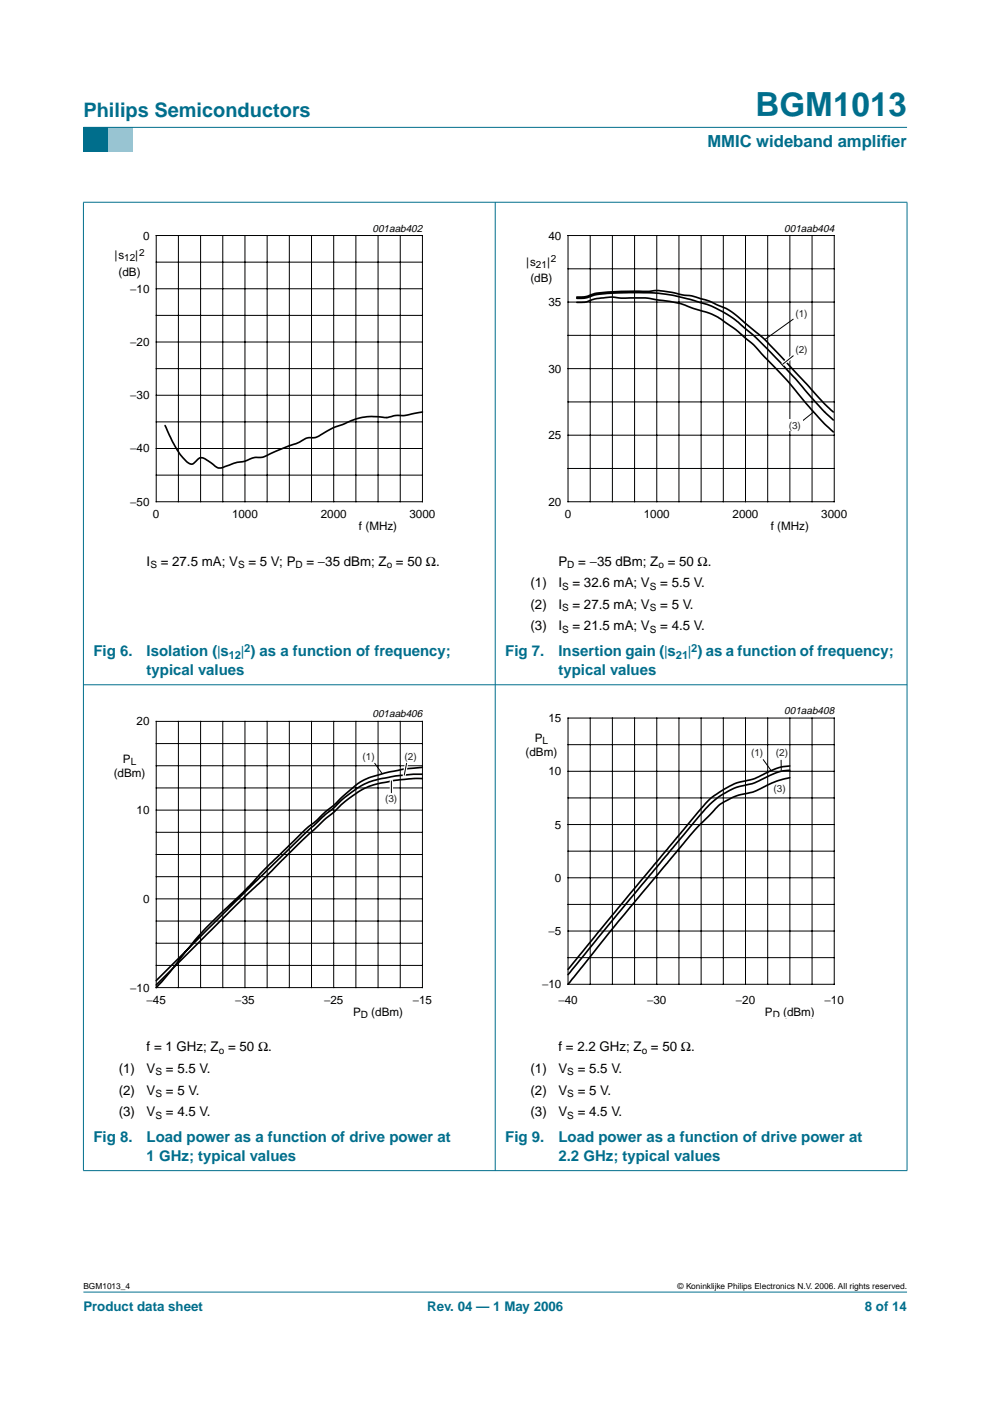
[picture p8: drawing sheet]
<svg xmlns="http://www.w3.org/2000/svg" width="210mm" height="297mm" viewBox="0 0 210 297" stroke-linecap="round" stroke-linejoin="round" font-family="sans-serif">
<path d="M17.7 273.9h174.6z" fill="#006e8c" stroke="#006e8c" stroke-width=".21"/>
<path d="M17.7 27h5.3v5.3h-5.3z" fill-rule="evenodd" fill="#006e8c"/>
<path d="M23 27h5.3v5.3h-5.3z" fill-rule="evenodd" fill="#96c4d6"/>
<g fill="#006e8c" stroke="#006e8c" stroke-width=".21">
<path d="M17.7 27h174.6z"/>
<path d="M17.7 42.9v205.3z"/>
<path d="M105 42.8v205.4z"/>
<path d="M192.3 42.9v205.3z"/>
<path d="M17.6 42.9h174.8z"/>
<path d="M17.6 145.2h174.8z"/>
<path d="M17.6 248.2h174.8z"/>
</g>
<path d="M20.4 47.1h81.9v66.3h-81.9zM107.7 47.1h81.9v66.3h-81.9z" fill="none" stroke="#fff" stroke-width=".21"/>
<g fill="none" stroke="#000" stroke-width=".21">
<path d="M33.1 49.9h56.5v56.5h-56.5zM33.1 55.6h56.5M37.8 49.9v56.5M42.5 49.9v56.5M47.2 49.9v56.5M51.9 49.9v56.5M56.6 49.9v56.5M61.3 49.9v56.5M66 49.9v56.5M70.8 49.9v56.5M75.5 49.9v56.5M80.2 49.9v56.5"/>
<path d="M84.9 49.9v56.5M120.4 49.9h56.5v56.5h-56.5zM120.4 57h56.5M125.1 49.9v56.5M129.8 49.9v56.5M134.5 49.9v56.5M139.2 49.9v56.5M144 49.9v56.5M148.7 49.9v56.5M153.4 49.9v56.5M158.1 49.9v56.5M162.8 49.9v56.5"/>
<path d="M167.5 49.9v56.5M172.2 49.9v56.5M33.1 66.9h56.5M33.1 78.2h56.5M33.1 61.2h56.5M33.1 72.5h56.5M120.4 78.2h56.5M120.4 71.1h56.5M120.4 64h56.5M33.1 89.4h56.5M33.1 83.8h56.5M33.1 95.1h56.5"/>
<path d="M120.4 99.3h56.5M120.4 92.3h56.5M120.4 85.2h56.5M33.1 100.7h56.5"/>
</g>
<path d="M122.3 63a6.7 6.7 0 0 0 3.7-.8 82.3 82.3 0 0 1 11.5-.4 17.6 17.6 0 0 1 7.5 .8 10.4 10.4 0 0 1 4 .8l1.4 .5 1.4 .6a14.6 14.6 0 0 1 6.1 4 63.7 63.7 0 0 1 10.3 10l2.9 3a45 45 0 0 0 5.6 5.8M122.3 63.3a9.7 9.7 0 0 0 4.2-.8 74.7 74.7 0 0 1 11.7-.4 45.5 45.5 0 0 1 13.6 3.3l1.4 .7a34.1 34.1 0 0 1 6.1 4.6 202.7 202.7 0 0 1 15 16.1l2.4 2.2M122.3 64.1a6.5 6.5 0 0 0 3.7-.7l1-.1a12.1 12.1 0 0 1 4.7-.1h5.1l2.8 .4a22.6 22.6 0 0 1 7.5 1.8l1.9 .6a13.8 13.8 0 0 1 5.7 3l.9 .6a56.4 56.4 0 0 1 7.9 7.5 94.1 94.1 0 0 1 8 9.1 38.4 38.4 0 0 0 5.2 5.4M89.6 87.4l-1 .1a12.9 12.9 0 0 1-4.9 .6 5.4 5.4 0 0 1-3.5 .3 12.9 12.9 0 0 0-7.6 1.6 26.8 26.8 0 0 0-5.6 2.7l-.5 .1a3.5 3.5 0 0 0-3 1l-5.9 2.3a4.7 4.7 0 0 1-3.6 .9l-.7 .2a7.4 7.4 0 0 1-3.2 .9l-2 .7a2.15 2.15 0 0 1-2.7-.2l-1-.7a2.11 2.11 0 0 0-2.2-.7l-.1 .1a2.36 2.36 0 0 1-1.7 1.1 8.9 8.9 0 0 1-3.3-3.8l-2.1-4.4" fill="none" stroke="#000" stroke-width=".35"/>
<g fill="#fff">
<path d="M168.2 65.2h3.4v2.4h-3.4z"/>
<path d="M168.2 72.9h3.4v2.5h-3.4z"/>
</g>
<g fill="#231f20" stroke="#000" stroke-width=".21">
<path d="M162.2 72l6-4.4z"/>
<path d="M170.2 89.2l2.3-1.9z"/>
</g>
<path d="M166.8 88.9h3.4v2.5h-3.4z" fill="#fff"/>
<path d="M165.9 77.3l2.3-1.9z" fill="#231f20" stroke="#fff" stroke-width=".71" stroke-linecap="butt"/>
<path d="M165.9 77.3l2.3-1.9z" fill="#231f20" stroke="#000" stroke-width=".21"/>
<g fill="none" stroke="#000" stroke-width=".21">
<path d="M33.1 152.9h56.5v56.5h-56.5zM33.1 157.7h56.5M37.8 152.9v56.5M42.5 152.9v56.5M47.2 152.9v56.5M51.9 152.9v56.5M56.6 152.9v56.5M61.3 152.9v56.5M66 152.9v56.5M70.8 152.9v56.5M75.5 152.9v56.5M80.2 152.9v56.5"/>
<path d="M84.9 152.9v56.5M33.1 162.4h56.5M33.1 171.8h56.5M33.1 167.1h56.5M33.1 176.5h56.5M33.1 181.2h56.5M33.1 190.6h56.5M33.1 200h56.5M33.1 185.9h56.5M33.1 195.3h56.5M33.1 204.7h56.5"/>
</g>
<path d="M20.4 150.1h81.9v66.3h-81.9z" fill="none" stroke="#fff" stroke-width=".21"/>
<path d="M89.5 162.7a37.1 37.1 0 0 0-7 1l-.5 .1a19.6 19.6 0 0 0-5.6 2l-2.8 2.3-2.9 2.7-1.6 1.2-2.1 2.1-2.4 1.9-8.4 8.2-4.7 5-3.3 3.1a68.9 68.9 0 0 0-8.6 9.2l-3.5 4.6-3 3.3M89.5 164.2h-1.9l-2.8 .2a21.9 21.9 0 0 0-8.9 2.6 23.1 23.1 0 0 0-4.9 4.1l-1.9 1.5-5 4.6-31 30.7M89.5 165.1a32.5 32.5 0 0 0-12.2 2 29 29 0 0 0-7 5.5l-1.7 1.3-5.4 5.1-30.1 29.8" fill="none" stroke="#000" stroke-width=".35"/>
<g fill="#231f20" stroke="#000" stroke-width=".21">
<path d="M79.4 161.8l1.7 2.3z"/>
<path d="M86.2 161.8l-.5 2.5z"/>
<path d="M83 165.6v2.5z"/>
<path d="M161.8 161l1.6 2.3z"/>
<path d="M165.6 161.1v2.3z"/>
<path d="M165.4 165.4v2.5z"/>
</g>
<g fill="#231f20" stroke="#fff" stroke-width=".71">
<path d="M86.2 161.8l-.5 2.5z"/>
<path d="M83 165.6v2.5z"/>
<path d="M165.4 165.4v2.5z"/>
</g>
<path d="M107.7 149.4h81.9v66.3h-81.9z" fill="none" stroke="#fff" stroke-width=".21"/>
<g fill="none" stroke="#000" stroke-width=".21">
<path d="M120.4 152.2h56.5v56.5h-56.5zM120.4 157.9h56.5M125.1 152.2v56.5M129.8 152.2v56.5M134.5 152.2v56.5M139.2 152.2v56.5M144 152.2v56.5M148.7 152.2v56.5M153.4 152.2v56.5M158.1 152.2v56.5M162.8 152.2v56.5M167.5 152.2v56.5"/>
<path d="M172.2 152.2v56.5M120.4 169.2h56.5M120.4 163.5h56.5M120.4 174.8h56.5M120.4 180.5h56.5M120.4 191.8h56.5M120.4 186.1h56.5M120.4 197.4h56.5M120.4 203h56.5"/>
</g>
<path d="M167.4 162.4a13.1 13.1 0 0 0-6.1 2 18.1 18.1 0 0 1-5.1 1.6 19.1 19.1 0 0 0-8.5 6.6l-27.3 32.9M167.4 163.3a11.1 11.1 0 0 0-5.6 1.8 13.1 13.1 0 0 1-5.2 1.7 17.5 17.5 0 0 0-8.4 6.3l-27.8 33.5M167.4 164.9a29.9 29.9 0 0 0-7.7 3l-.2 .1a14.3 14.3 0 0 0-6.2 2.1l-.9 .7-.9 .9a142 142 0 0 0-9.6 10.7l-10.9 13-10.6 13.3" fill="none" stroke="#000" stroke-width=".35"/>
<text font-size="7.1" fill="#006e8c" x="160.2" y="24.7">BGM1013</text>
<text font-size="4.2" fill="#006e8c" x="17.7" y="24.9">Philips Semiconductors</text>
<g font-size="3.5" fill="#006e8c">
<text x="150" y="31.1">MMIC wideband amplif</text>
<text x="186.8" y="31.1">ier</text>
</g>
<g font-size="3.2" fill="#006e8c">
<text x="19.8" y="139.2">Fig 6.</text>
<text x="31.1" y="143.1">typical values</text>
<text x="31.1" y="139.2">Isolation (|s</text>
<text x="51.1" y="139.2">| ) as a function of frequency;</text>
<text x="107.1" y="139.2">Fig 7.</text>
<text x="118.4" y="143.1">typical values</text>
<text x="118.4" y="139.2">Insertion gain (|s</text>
<text x="145.9" y="139.2">| ) as a function of frequency;</text>
<text x="19.8" y="242.2">Fig 8.</text>
<text x="31.1" y="242.2">Load power as a function of drive power at</text>
<text x="107.1" y="242.2">Fig 9.</text>
<text x="118.4" y="242.2">Load power as a function of drive power at</text>
<text x="31.1" y="246.1">1 GHz; typical values</text>
<text x="118.4" y="246.1">2.2 GHz; typical values</text>
</g>
<g font-size="2.8">
<text x="31.1" y="119.9">I</text>
<text x="34.1" y="119.9">= 27.5 mA; V</text>
<text x="52.7" y="119.9">= 5 V; P</text>
<text x="65" y="119.9">= −35 dBm; Z = 50 Ω.</text>
<text x="118.4" y="119.9">P</text>
<text x="122.6" y="119.9">= −35 dBm; Z = 50 Ω.</text>
<text x="112.5" y="124.5">(1)</text>
<text x="118.4" y="124.5">I</text>
<text x="121.4" y="124.5">= 32.6 mA; V</text>
<text x="140" y="124.5">= 5.5 V.</text>
<text x="112.5" y="129.1">(2)</text>
<text x="118.4" y="129.1">I</text>
<text x="121.4" y="129.1">= 27.5 mA; V</text>
<text x="140" y="129.1">= 5 V.</text>
<text x="112.5" y="133.7">(3)</text>
<text x="118.4" y="133.7">I</text>
<text x="121.4" y="133.7">= 21.5 mA; V</text>
<text x="140" y="133.7">= 4.5 V.</text>
<text x="25.2" y="227.5">(1)</text>
<text x="31.1" y="222.9">f = 1 GHz; Z = 50 Ω.</text>
<text x="31.1" y="227.5">V</text>
<text x="35.2" y="227.5">= 5.5 V.</text>
<text x="112.5" y="227.5">(1)</text>
<text x="118.4" y="222.9">f = 2.2 GHz; Z = 50 Ω.</text>
<text x="118.4" y="227.5">V</text>
<text x="122.5" y="227.5">= 5.5 V.</text>
<text x="25.2" y="232.1">(2)</text>
<text x="31.1" y="232.1">V</text>
<text x="35.2" y="232.1">= 5 V.</text>
<text x="112.5" y="232.1">(2)</text>
<text x="118.4" y="232.1">V</text>
<text x="122.5" y="232.1">= 5 V.</text>
<text x="25.2" y="236.7">(3)</text>
<text x="31.1" y="236.7">V</text>
<text x="35.2" y="236.7">= 4.5 V.</text>
<text x="112.5" y="236.7">(3)</text>
<text x="118.4" y="236.7">V</text>
<text x="122.5" y="236.7">= 4.5 V.</text>
</g>
<g font-size="2.8" fill="#006e8c">
<text x="17.7" y="278">Product data sheet</text>
<text x="90.6" y="278">Rev. 04 — 1 May 2006</text>
<text x="183.4" y="278">8 of 14</text>
</g>
<g font-size="2.5">
<text x="30.3" y="50.8">0</text>
<text x="116.3" y="50.8">40</text>
<text x="24.3" y="54.9">|s</text>
<text x="25.1" y="58.4">(dB)</text>
<text x="28.7" y="54.9">|</text>
<text x="111.6" y="56.3">|s</text>
<text x="112.5" y="59.8">(dB)</text>
<text x="116" y="56.3">|</text>
<text x="27.6" y="62.1">−10</text>
<text x="116.3" y="64.9">35</text>
<text x="27.6" y="73.4">−20</text>
<text x="116.3" y="79">30</text>
<text x="27.6" y="84.6">−30</text>
<text x="27.6" y="95.9">−40</text>
<text x="116.3" y="93.1">25</text>
<text x="27.6" y="107.2">−50</text>
<text x="116.3" y="107.2">20</text>
<text x="32.4" y="109.8">0</text>
<text x="49.2" y="109.8">1000</text>
<text x="68" y="109.8">2000</text>
<text x="76.1" y="112.3">f (MHz)</text>
<text x="86.8" y="109.8">3000</text>
<text x="119.7" y="109.8">0</text>
<text x="136.5" y="109.8">1000</text>
<text x="155.3" y="109.8">2000</text>
<text x="163.4" y="112.3">f (MHz)</text>
<text x="174.1" y="109.8">3000</text>
<text x="29" y="153.8">20</text>
<text x="116.3" y="153.1">15</text>
<text x="26.1" y="161.7">P</text>
<text x="111.4" y="160.2">(dBm)</text>
<text x="113.4" y="157.2">P</text>
<text x="24.1" y="164.7">(dBm)</text>
<text x="116.3" y="164.4">10</text>
<text x="29" y="172.6">10</text>
<text x="117.7" y="175.7">5</text>
<text x="30.3" y="191.4">0</text>
<text x="117.7" y="187">0</text>
<text x="116.3" y="198.2">−5</text>
<text x="114.9" y="209.5">−10</text>
<text x="27.6" y="210.2">−10</text>
<text x="31.1" y="212.8">−45</text>
<text x="49.9" y="212.8">−35</text>
<text x="68.7" y="212.8">−25</text>
<text x="74.9" y="215.3">P</text>
<text x="78.7" y="215.3">(dBm)</text>
<text x="87.5" y="212.8">−15</text>
<text x="118.4" y="212.8">−40</text>
<text x="137.2" y="212.8">−30</text>
<text x="156" y="212.8">−20</text>
<text x="162.2" y="215.3">P</text>
<text x="166" y="215.3">(dBm)</text>
<text x="174.8" y="212.8">−10</text>
</g>
<g font-size="2.4" fill="#006e8c">
<text x="48.5" y="139.8">12</text>
<text x="51.8" y="138.2">2</text>
<text x="143.3" y="139.8">21</text>
<text x="146.6" y="138.2">2</text>
</g>
<g font-size="2.2">
<text x="79" y="49.1">001aab402</text>
<text x="166.3" y="49.1">001aab404</text>
<text x="79" y="152.1">001aab406</text>
<text x="166.3" y="151.4">001aab408</text>
</g>
<g font-size="2.1">
<text x="26.3" y="55.4">12</text>
<text x="29.5" y="54.2">2</text>
<text x="113.6" y="56.8">21</text>
<text x="116.8" y="55.6">2</text>
<text x="31.9" y="120.4">S</text>
<text x="50.5" y="120.4">S</text>
<text x="62.7" y="120.4">D</text>
<text x="82" y="120.4">o</text>
<text x="119.2" y="125">S</text>
<text x="120.3" y="120.4">D</text>
<text x="137.8" y="125">S</text>
<text x="139.6" y="120.4">o</text>
<text x="119.2" y="129.6">S</text>
<text x="137.8" y="129.6">S</text>
<text x="119.2" y="134.2">S</text>
<text x="137.8" y="134.2">S</text>
<text x="115" y="157.7">L</text>
<text x="27.7" y="162.2">L</text>
<text x="76.5" y="215.8">D</text>
<text x="163.8" y="215.8">D</text>
<text x="46.4" y="223.4">o</text>
<text x="136.1" y="223.4">o</text>
<text x="33" y="228">S</text>
<text x="33" y="232.6">S</text>
<text x="120.3" y="228">S</text>
<text x="120.3" y="232.6">S</text>
<text x="33" y="237.2">S</text>
<text x="120.3" y="237.2">S</text>
</g>
<g font-size="2.1" fill="#231f20">
<text x="168.6" y="67.1">(1)</text>
<text x="168.6" y="74.9">(2)</text>
<text x="167.2" y="90.9">(3)</text>
<text x="76.9" y="161.1">(1)</text>
<text x="85.8" y="161.1">(2)</text>
<text x="159.2" y="160.2">(1)</text>
<text x="164.5" y="160.3">(2)</text>
<text x="164" y="167.9">(3)</text>
<text x="81.6" y="170.1">(3)</text>
</g>
<g font-size="1.8">
<text x="17.7" y="273.4">BGM1013_4</text>
<text x="143.7" y="273.4">© Koninklijke Philips Electronics N.V. 2006. All rights reserved.</text>
</g>
</svg>
